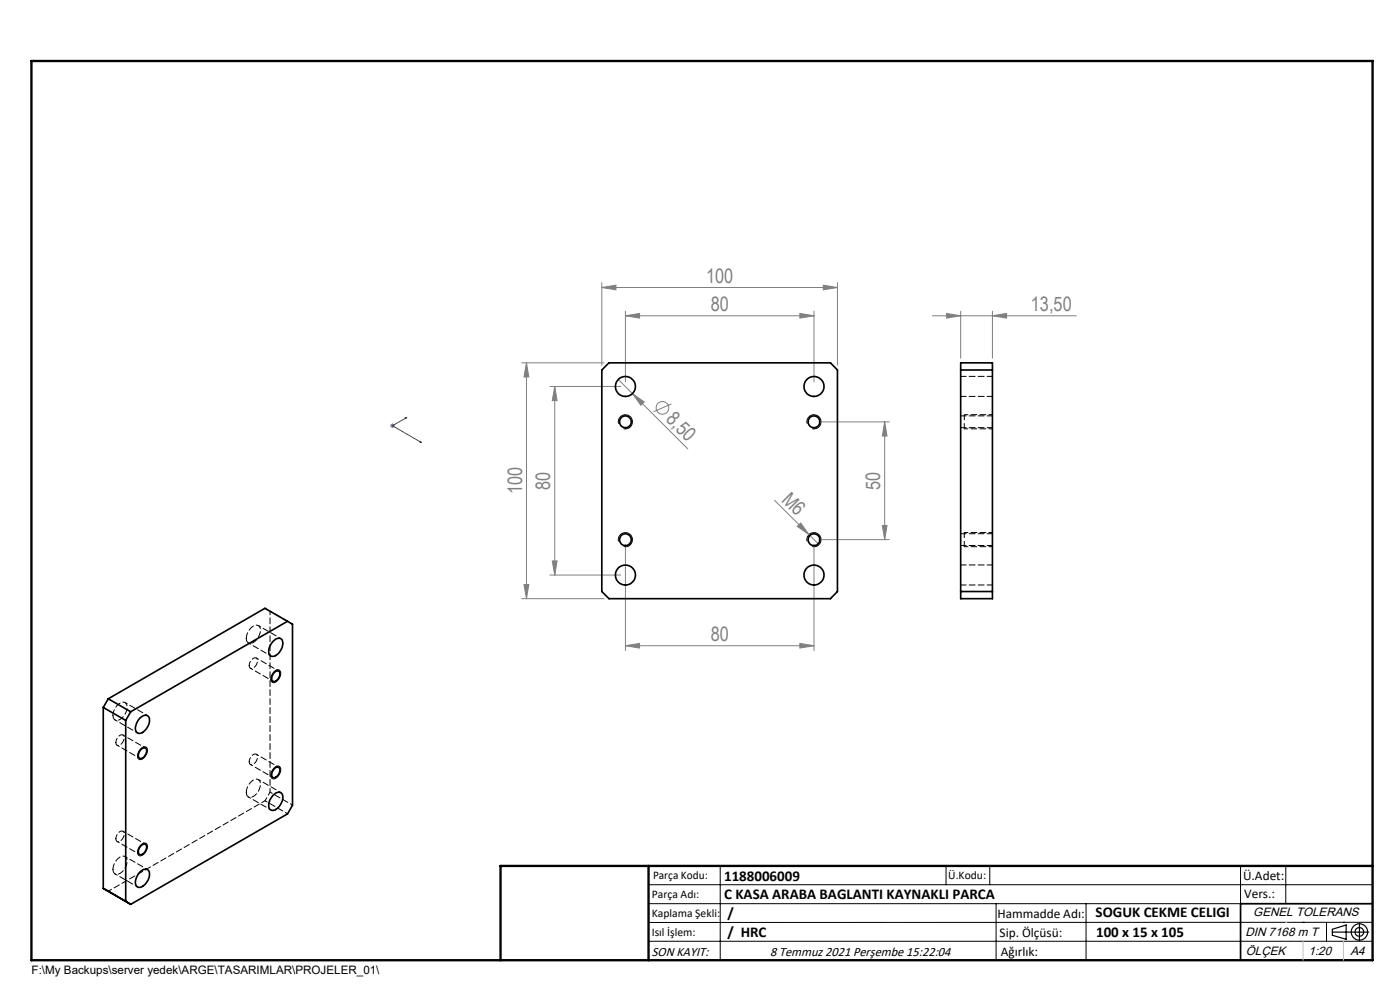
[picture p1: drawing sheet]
<svg xmlns="http://www.w3.org/2000/svg" width="297mm" height="210mm" viewBox="0 0 297 210" stroke-linecap="round" stroke-linejoin="round" font-family="sans-serif">
<g fill="none" stroke="#808080" stroke-width=".21">
<path d="M127.7 60v17.5M177.7 60v17.5M110.7 77h17.5M111.7 77v50M111.7 77l.5 3h-1zM127.7 61l3-.5v1zM127.7 61h50M132.7 67l3-.5v1zM132.7 66v15M132.7 67h40M169.7 66.5l3 .5-3 .5zM172.7 66v15"/>
<path d="M174.7 60.5l3 .5-3 .5zM197.8 67h30.5M200.8 66.5l3 .5-3 .5zM203.8 66v10M210.5 67l3-.5v1zM210.5 66v10M82.8 90.3h.9M82.9 89.9l.7 .8M83.3 89.8v1M83.6 89.9l-.7 .8M116.7 82h15M117.7 82v40"/>
<path d="M117.7 82l.5 3h-1zM131.2 80.5l3 3M134.2 83.5l2.5 1.8-.7 .7zM134.2 83.5l11.7 11.7M142.5 85.7l-3.9 1.6M173.7 89.5h15M187.7 89.5v25M187.7 89.5l.5 3h-1zM117.2 119h1l-.5 3zM132.7 115.5v22.5M164.3 106.1l9.4 9.4M169.1 111.6l.8-.7 1.7 2.5z"/>
<path d="M172.7 115.5v22.5M173.7 114.5h15M187.2 111.5h1l-.5 3zM110.7 127h17.5M111.2 124h1l-.5 3zM116.7 122h15M132.7 137l3-.5v1zM132.7 137h40M169.7 136.5l3 .5-3 .5z"/>
<circle cx="140.5" cy="86.5" r="1.34"/>
</g>
<g fill="none" stroke="#000" stroke-width=".21">
<path d="M131.2 89.9a1.5 1.5 0 0 1 1.3-1.9 1.5 1.5 0 0 1 1.7 1.6 1.5 1.5 0 0 1-1.9 1.3M171.2 89.9a1.5 1.5 0 0 1 1.4-1.9 1.5 1.5 0 0 1 1.6 1.6 1.5 1.5 0 0 1-1.9 1.3M131.2 114.9a1.49 1.49 0 0 1 1.3-1.9 1.49 1.49 0 0 1 1.7 1.6 1.49 1.49 0 0 1-1.9 1.3M171.2 114.9a1.49 1.49 0 0 1 1.3-1.9 1.49 1.49 0 0 1 1.7 1.6 1.49 1.49 0 0 1-1.9 1.3M29.8 158.9a.78 .78 0 0 1 .8-.5 .78 .78 0 0 1 .7 .8 1.88 1.88 0 0 1-1.7 1.9 1.43 1.43 0 0 1 .2-2.2zM58 142.6l.3-.2a.74 .74 0 0 1 1-.3 .74 .74 0 0 1 .2 1 1.91 1.91 0 0 1-1.6 1.7 1.24 1.24 0 0 1 0-1.9zM29.8 179.3a.78 .78 0 0 1 .8-.5 .78 .78 0 0 1 .7 .8 1.95 1.95 0 0 1-1.7 1.9 1.43 1.43 0 0 1 .2-2.2zM58 163a.81 .81 0 0 1 .8-.5 .81 .81 0 0 1 .7 .5 2 2 0 0 1-1.6 2.2 1.25 1.25 0 0 1 0-1.9zM137.6 187.7h153.6M137.6 191.7h153.6M137.6 199.7h153.6M152.8 183.7v20"/>
<path d="M200.7 183.7v4M210 183.7v4M211.3 191.7v12M230.4 191.7v12M263.2 183.7v20M272.8 183.7v8M276.4 195.6h.1M281.4 195.6v4.1M285 195.6h.1M291.2 195.6l-153.6 .1"/>
</g>
<path d="M204.6 90.9v-2.9M204.6 115.9v-2.9" fill="none" stroke="#000" stroke-width=".21" stroke-dasharray="1.3 .6" stroke-dashoffset=".1" stroke-linecap="butt"/>
<g fill="none" stroke="#000" stroke-width=".25">
<path d="M282.6 197.7h7.8M282.6 197.1l3-.9v3l-3-.8zM288.4 195.8v3.8M106.2 203.7h185"/>
<circle cx="288.4" cy="197.7" r="1.74"/>
<circle cx="288.4" cy="197.7" r=".93"/>
</g>
<path d="M85.9 88.7l.4-.2-.2 .3zM86.3 88.5l-3 1.8 6.1 3.6M89 93.7l.1-.1 .3 .3z" fill="none" stroke="#00f" stroke-width=".21"/>
<path d="M204.6 91h6M210.6 88h-6M204.6 116h6M210.6 113h-6" fill="none" stroke="#000" stroke-width=".21" stroke-dasharray="1.3 .6" stroke-dashoffset=".5"/>
<path d="M204.6 91v-.1M204.6 116v-.1" fill="none" stroke="#000" stroke-width=".21" stroke-dasharray="1.3 .6"/>
<path d="M291.2 191.7h-28v12" fill="none" stroke="#000" stroke-width=".35"/>
<path d="M6.7 12.9h284.5v190.8h-284.5zM137.6 183.7v20M291.2 183.7h-185v20" fill="none" stroke="#000" stroke-width=".5"/>
<path d="M276.4 199.7v4M285 199.7v4" fill="none" stroke="#c0c0c0" stroke-width=".21"/>
<path d="M272.8 195.6h.1" fill="none" stroke="#c0c0c0" stroke-width=".25"/>
<path d="M85.9 88.7l.2 .1 .2-.3zM89 93.7l.4 .2-.3-.3z" fill="#00f"/>
<g fill="#808080">
<path d="M169.1 111.6l.8-.7 1.7 2.5z"/>
<path d="M134.2 83.5l2.5 1.8-.7 .7z"/>
<path d="M132.7 67l3-.5v1zM169.7 66.5l3 .5-3 .5zM132.7 137l3-.5v1zM169.7 136.5l3 .5-3 .5zM200.8 66.5l3 .5-3 .5zM210.5 67l3-.5v1z"/>
<path d="M111.7 77l.5 3h-1zM111.2 124h1l-.5 3zM117.7 82l.5 3h-1zM117.2 119h1l-.5 3zM187.7 89.5l.5 3h-1zM187.2 111.5h1l-.5 3z"/>
<path d="M127.7 61l3-.5v1zM174.7 60.5l3 .5-3 .5z"/>
</g>
<g fill="none" stroke="#000" stroke-width=".35">
<path d="M127.7 78.5l1.5-1.5h47l1.5 1.5v47l-1.5 1.5h-47l-1.5-1.5zM203.8 77h6.7v50h-6.7zM203.8 78.5h6.7M58 136a1.08 1.08 0 0 1 .9-.6 1.08 1.08 0 0 1 1 .6 2.84 2.84 0 0 1-2.2 3.2 1.25 1.25 0 0 1-.6-1.9zM61 131.8l1.1 .6v38.4l-1.1 1.8-33.3 19.2M61 131.8l-33.3 19.2M61 131.8l-4.8-2.8-33.2 19.2M203.8 125.5h6.7M21.9 150.1l4.8 2.7M21.9 150.1v38.3M23 148.2l4.7 2.8M23 148.2l-1.1 1.9"/>
<path d="M26.7 152.8v38.4M27.7 151l-1 1.8M29.7 152.3a1.14 1.14 0 0 1 2 0 3.1 3.1 0 0 1-2 3.3 1.15 1.15 0 0 1-1-.7 1.15 1.15 0 0 1 .2-1.2zM29.8 159.1a.69 .69 0 0 1 1-.4 .69 .69 0 0 1 .2 1 1.2 1.2 0 0 1-1.5 1.1l-.1-.9zM58.1 142.8a.69 .69 0 0 1 1-.5 .69 .69 0 0 1 .2 1 1.38 1.38 0 0 1-1.4 1.2 1.25 1.25 0 0 1 .2-1.7zM29.8 179.5l.2-.2a.63 .63 0 0 1 .9-.2 .63 .63 0 0 1 .1 .9 1.25 1.25 0 0 1-1.5 1.2l-.1-.9zM58 168.7a1.11 1.11 0 0 1 1.9 0 2.85 2.85 0 0 1-2.2 3.2 1.25 1.25 0 0 1-.6-1.9zM58.3 163a.66 .66 0 0 1 .9-.2 .66 .66 0 0 1 .1 1 1.48 1.48 0 0 1-1.4 1.2 1.34 1.34 0 0 1 .4-2zM21.9 188.4l4.8 2.8M21.9 188.4l5.8 3.4M26.7 191.2l1 .6M29.7 185a1.14 1.14 0 0 1 2 0 2.92 2.92 0 0 1-2.3 3.2 1.32 1.32 0 0 1-.5-1.9z"/>
<circle cx="132.7" cy="89.5" r="1.24"/>
<circle cx="132.7" cy="82" r="2.12"/>
<circle cx="172.7" cy="89.5" r="1.24"/>
<circle cx="172.7" cy="82" r="2.12"/>
<circle cx="132.7" cy="114.5" r="1.25"/>
<circle cx="172.7" cy="114.5" r="1.25"/>
<circle cx="132.7" cy="122" r="2.12"/>
<circle cx="172.7" cy="122" r="2.12"/>
</g>
<path d="M210.6 79.8h-6.8M203.8 84.1h6.8M203.8 90.7h6.8M210.6 88.2h-6.8M203.8 115.7h6.8M210.6 119.8h-6.8M210.6 113.2h-6.8M203.8 124.1h6.8" fill="none" stroke="#000" stroke-width=".21" stroke-dasharray="1.3 .6" stroke-dashoffset=".1"/>
<path d="M52.2 135.4a.94 .94 0 0 0 .6 1 .94 .94 0 0 0 1.1-.2 2.85 2.85 0 0 0 1.1-3.3 1.29 1.29 0 0 0-1.9 .5l-.6 1-.3 1M24 151.7a.94 .94 0 0 0 .5 1.1 .94 .94 0 0 0 1.1-.3 2.85 2.85 0 0 0 1.1-3.3 1.29 1.29 0 0 0-1.9 .5l-.6 1-.2 1M52.2 168.1a.94 .94 0 0 0 .6 1 .94 .94 0 0 0 1.1-.2 2.85 2.85 0 0 0 1.1-3.3 1.29 1.29 0 0 0-1.9 .4l-.6 1-.3 1.1M24 184.4a.94 .94 0 0 0 .5 1 .94 .94 0 0 0 1.1-.2 2.85 2.85 0 0 0 1.1-3.3 1.29 1.29 0 0 0-1.9 .5l-.6 1-.2 1" fill="none" stroke="#000" stroke-width=".21" stroke-dasharray="1.3 .6"/>
<path d="M24.6 157.5a.62 .62 0 0 0 .5 .7 .62 .62 0 0 0 .7-.4 1.25 1.25 0 0 0 .2-1.9 1.59 1.59 0 0 0-1.4 1.6M52.9 141.2a.62 .62 0 0 0 .4 .6 .62 .62 0 0 0 .8-.4 1.25 1.25 0 0 0 .2-1.9 1.59 1.59 0 0 0-1.4 1.7M24.6 177.9a.62 .62 0 0 0 .5 .7 .62 .62 0 0 0 .7-.4 1.25 1.25 0 0 0 .2-1.9 1.59 1.59 0 0 0-1.4 1.6M52.9 161.6a.62 .62 0 0 0 .4 .6 .62 .62 0 0 0 .8-.3 1.25 1.25 0 0 0 .2-2 1.59 1.59 0 0 0-1.4 1.7" fill="none" stroke="#000" stroke-width=".21" stroke-dasharray="1.3 .6" stroke-dashoffset=".3"/>
<path d="M56.2 129l1.1 .6" fill="none" stroke="#000" stroke-width=".21" stroke-dasharray="1.3 .6" stroke-dashoffset=".6"/>
<path d="M57.3 168v-38.4M57.3 168l-1.1 1.9M23 189l33.2-19.1" fill="none" stroke="#000" stroke-width=".21" stroke-dasharray="1.3 .6" stroke-dashoffset=".5"/>
<g fill="none" stroke="#000" stroke-width=".21" stroke-dasharray="1.3 .6" stroke-dashoffset=".7">
<path d="M52.7 136.4l4.8 2.7M57.3 129.6l4.8 2.8M59.6 135.5l-4.8-2.8M24.4 152.7l4.8 2.8M24.8 158.1l4.8 2.7M30.9 158.7l-4.8-2.8M31.3 151.8l-4.8-2.8M53.1 141.7l4.8 2.8M59.1 142.3l-4.7-2.7M24.8 178.5l4.8 2.7M30.9 179.1l-4.8-2.8M52.7 169l4.8 2.8"/>
<path d="M53.1 162.2l4.8 2.7M56.2 169.9l4.8 2.7M59.1 162.8l-4.7-2.8M59.6 168.1l-4.8-2.7M62.1 170.8l-4.8-2.8M24.4 185.4l4.8 2.7M31.3 184.4l-4.8-2.7"/>
</g>
<g font-size="4.2" fill="#808080">
<text x="149.8" y="60">100</text>
<text x="150.8" y="66">80</text>
<text x="218.7" y="66">13,50</text>
<text x="141.1" y="89.1" transform="rotate(45 141.1 89.1)">8,50</text>
<text x="110.7" y="104.9" transform="rotate(-90 110.7 104.9)">100</text>
<text x="116.7" y="103.9" transform="rotate(-90 116.7 103.9)">80</text>
<text x="165.6" y="106.2" transform="rotate(45 165.6 106.2)">M6</text>
<text x="186.7" y="103.9" transform="rotate(-90 186.7 103.9)">50</text>
<text x="150.8" y="136">80</text>
</g>
<g font-size="3.2">
<text x="153.6" y="190.8">C KASA ARABA BAGLANTI KAYNAKLI PARCA</text>
<text x="153.6" y="186.8">1188006009</text>
<text x="154.3" y="194.8">/</text>
<text x="232.4" y="194.5">SOGUK CEKME CELIGI</text>
<text x="154.3" y="198.8">/ HRC</text>
<text x="232.5" y="198.8">100 x 15 x 105</text>
</g>
<g font-size="2.8">
<text x="263.7" y="186.7">Ü.Adet:</text>
<text x="263.9" y="190.5">Vers.:</text>
<text x="211.6" y="194.8">Hammadde Adı:</text>
<text x="138.3" y="202.8">SON KAYIT:</text>
<text x="163.4" y="202.8">8 Temmuz 2021 Perşembe 15:22:04</text>
<text x="212.1" y="198.7">Sip. Ölçüsü:</text>
<text x="212.3" y="202.7">Ağırlık:</text>
</g>
<g font-size="2.6">
<text x="265.9" y="194.4">GENEL TOLERANS</text>
<text x="264.2" y="198.5">DIN 7168 m T</text>
<text x="264.3" y="202.6">ÖLÇEK</text>
<text x="277.6" y="202.6">1:20</text>
<text x="286.5" y="202.6">A4</text>
</g>
<g font-size="2.5">
<text x="138.3" y="190.5">Parça Adı:</text>
<text x="138.5" y="186.5">Parça Kodu:</text>
<text x="201.2" y="186.5">Ü.Kodu:</text>
<text x="138.3" y="194.5">Kaplama Şekli:</text>
<text x="138.3" y="198.6">Isıl İşlem:</text>
<text x="6.7" y="206.7">F:\My Backups\server yedek\ARGE\TASARIMLAR\PROJELER_01\</text>
</g>
</svg>
